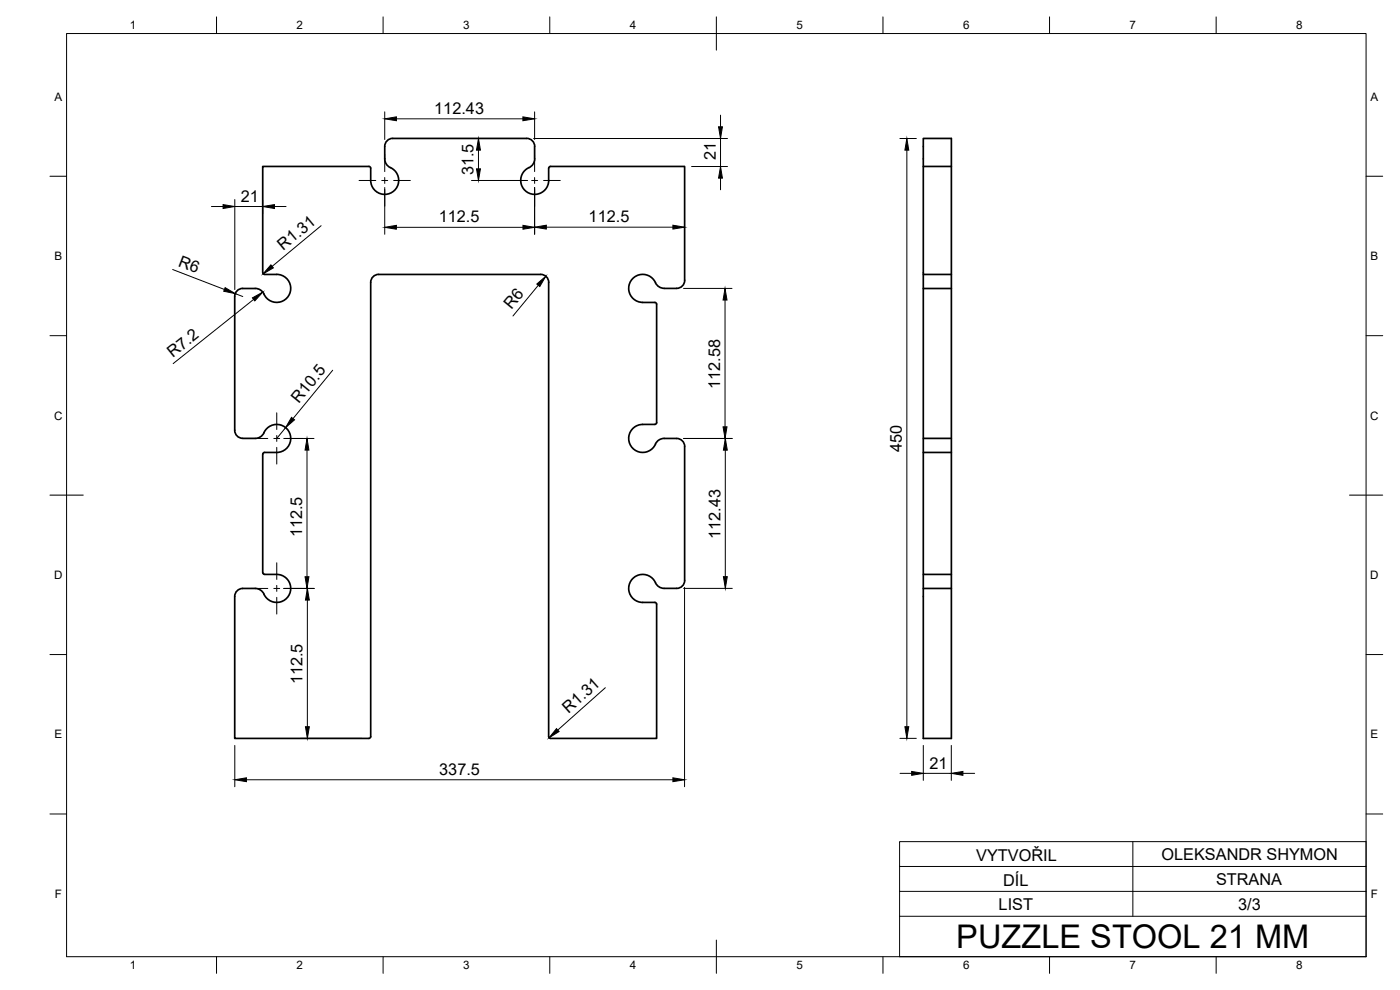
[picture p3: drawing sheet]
<svg xmlns="http://www.w3.org/2000/svg" width="420mm" height="297mm" viewBox="0 0 420 297" stroke-linecap="round" stroke-linejoin="round" font-family="sans-serif">
<!-- layer: Visible -->
<g fill="none" stroke="#000" stroke-width=".51">
<path d="M117.9 41.5h40.2M117.9 41.5a2.4 2.4 0 0 0-2.4 2.4v4.3l.4 1 .8 .8a4.2 4.2 0 0 1 2.9 4.9 4.2 4.2 0 0 1-4.5 3.4 4.2 4.2 0 0 1-3.8-4.2v-3.6l-.6-.6h-31.9v31.9l.6 .5M158.1 41.5a2.4 2.4 0 0 1 2.4 2.4M160.4 43.9v3.8M160.5 47.7l-.2 1-1.1 1.3a4.2 4.2 0 0 0-2.9 4.8 4.2 4.2 0 0 0 4.5 3.5 4.2 4.2 0 0 0 3.9-4.2v-3.6l.5-.6h40.3v34.2M277.1 49.9v-8.4h8.4v180.1h-8.4v-45h8.4M285.5 49.9h-8.4v32.4h8.4M72.8 86.6h3.8M72.8 86.5a2.4 2.4 0 0 0-2.4 2.4M79.4 82.3h3.6M83 82.3a4.2 4.2 0 0 1 4.2 3.9 4.2 4.2 0 0 1-3.4 4.5 4.2 4.2 0 0 1-4.8-2.9l-1.3-1.1-1.1-.2M113.6 82.3h48.7"/>
<path d="M113.7 82.3a2.4 2.4 0 0 0-2.4 2.4v136.3l-.3 .5-40.6 .1v-42.6a2.4 2.4 0 0 1 2.4-2.4h4.3l1.1 .4 .8 .8a4.2 4.2 0 0 0 4.8 2.9 4.2 4.2 0 0 0 3.4-4.5 4.2 4.2 0 0 0-4.2-3.9h-3.6l-.6-.5 .1-35.5 .5-.6a8.6 8.6 0 0 0 5.8-.5 4.2 4.2 0 0 0 .4-7 4.2 4.2 0 0 0-6.6 2.1l-.8 .8-1.1 .4h-4.3a2.4 2.4 0 0 1-2.4-2.4v-40.2M162.3 82.3a2.4 2.4 0 0 1 2.4 2.4v136.3l.2 .5 32.2 .1v-40.3l-.6-.6M192.9 90.7h3.6M196.5 90.7l.6 .6M197.1 91.3v35.5l-.6 .5M205.5 84.1a2.43 2.43 0 0 1-2.4 2.4h-4.3l-1-.4-.8-.8a4.2 4.2 0 0 0-4.9-2.9 4.2 4.2 0 0 0-3.4 4.5 4.2 4.2 0 0 0 4.2 3.8M277.1 82.3v4.3M285.5 86.6h-8.4v44.9h8.4M196.5 127.3a8.6 8.6 0 0 0-5.8 .6 4.2 4.2 0 0 0-.4 7 4.2 4.2 0 0 0 6.7-2.1l.8-.8 1-.4h4.3a2.4 2.4 0 0 1 2.4 2.4M205.5 134v40.1M277.1 131.5v4.2M285.5 135.7h-8.4v36.6h8.4"/>
<path d="M205.5 174.1a2.4 2.4 0 0 1-2.4 2.4h-4.3l-1-.4-.8-.8a4.2 4.2 0 0 0-4.9-2.9 4.2 4.2 0 0 0-3.4 4.5 4.2 4.2 0 0 0 4.2 3.8h3.6M277.1 172.3v4.3"/>
</g>
<!-- layer: BORDER -->
<g fill="none" stroke="#000" stroke-width=".3">
<path d="M20 10.1h390v276.9h-390zM65 5.1v5M115 5.1v5M165 5.1v5M215 5.1v10M265 5.1v5M315 5.1v5M365 5.1v5M15 52.9h5M410 52.9h5M15 100.7h5M410 100.7h5"/>
<path d="M15 148.6h10M405 148.6h10M15 196.4h5M410 196.4h5M15 244.2h5M410 244.2h5M65 287v5M115 287v5M165 287v5M215 282.1v9.9M265 287v5M315 287v5"/>
<path d="M365 287v5"/>
</g>
<!-- layer: FD_Dimensions -->
<g fill="none" stroke="#000" stroke-width=".3">
<path d="M115.5 33.6v8.3M119 35.7h37.9M160.4 33.6v8.3M216.2 34.6v3.4M70.5 59.9v27M115.5 56.2v14.1M141.5 41.6h.3M141.5 54.2h16.8M143.6 45v5.7M160.1 41.6h58.2M160.4 56.2v14.1M207.6 50h10.7"/>
<path d="M216.2 41.6v8.4M216.2 53.5v3.4M270.1 41.6h4.9M272.2 45v173M63.5 62h3.5M70.5 62h8.3M78.8 60.1v4M82.4 62h3.5M96.4 67.7l-14.7 12.2M119 68.2h38M164 68.2h38M205.4 66.1v.6"/>
<path d="M51.8 80.9l15.6 6M70.6 88.1l2.3 .9M76.1 89.8l-24.1 19.3M161.5 85.6l-7.6 9.2M205.1 86.5h14.6M217.6 90v38.1M99.8 111.1l-11.9 14.5M85.2 131.6h9M85.7 128.3l-2.6 3.3M92.1 135.1v37.9M205.1 131.6h14.7M217.7 135.1v37.9"/>
<path d="M85.2 176.6h9.2M205.1 176.5h14.7M205.4 176.2v59.9M92.2 180.1v37.9M181.7 206.3l-14.3 12.7M70.5 223.7v12.4M74 234h128M90.1 221.5h18.5M270.1 221.5h4.9M270.1 232h3.5M277.1 223.7v10.5M277.1 232h8.4"/>
<path d="M285.5 223.7v10.5M289 232h3.5"/>
</g>
<g fill="#000" stroke="#000" stroke-width=".3">
<path d="M115.5 35.7l3.5-.6v1.1zM156.9 35.1l3.5 .6-3.5 .5zM215.6 38h1.2l-.6 3.6zM143 50.7h1.2l-.6 3.5zM143.6 41.6l.6 3.4h-1.2zM216.2 50l.6 3.5h-1.2zM272.2 41.6l.5 3.4h-1.1zM67 61.4l3.5 .6-3.5 .6zM81.3 79.5l.7 .9-3 1.8zM78.8 62l3.6-.6v1.2zM115.5 68.2l3.5-.6v1.2zM157 67.6l3.4 .6-3.4 .6z"/>
<path d="M160.4 68.2l3.6-.6v1.1zM202 67.6l3.4 .6-3.4 .5zM67.6 86.3l3 1.8-3.5-.7zM75.8 89.4l3-1.7-2.3 2.6zM161.1 85.2l2.7-2.3-1.8 3.1zM217.6 86.5l.6 3.5h-1.2zM87.5 125.2l.9 .8-2.7 2.3zM92.1 131.6l.6 3.5h-1.2zM217 128.1h1.2l-.6 3.5zM217.7 131.6l.6 3.5h-1.2zM91.5 173h1.2l-.6 3.6zM217.1 173h1.2l-.6 3.5z"/>
<path d="M92.2 176.6l.6 3.5h-1.1zM91.7 218h1.1l-.6 3.5zM167 218.6l.8 .9-3 1.9zM271.6 218h1.1l-.5 3.5zM70.5 234l3.5-.6v1.1zM202 233.4l3.4 .6-3.4 .5zM273.6 231.5l3.5 .5-3.5 .6zM285.5 232l3.5-.5v1.1z"/>
</g>
<!-- layer: Smart Centers -->
<g fill="none" stroke="#000" stroke-width=".3">
<path d="M107.8 54.2h5M114.6 54.2h1.8M115.5 46.4v5.1M115.5 53.3v1.7M115.5 56.8v5.1M118.1 54.2h5M152.8 54.2h5M159.6 54.2h1.8M160.4 46.4v5.1M160.4 53.3v1.7M160.4 56.8v5.1M163.1 54.2h5"/>
<path d="M75.4 131.6h5M82.2 131.6h1.7M83.1 123.9v5M83.1 130.6v1.8M83.1 134.2v5M85.7 131.6h5.1M75.4 176.6h5M82.2 176.6h1.7M83.1 168.9v5M83.1 175.6v1.8M83.1 179.2v5M85.7 176.6h5.1"/>
</g>
<!-- layer: Custom Tables -->
<path d="M270 252.5h140v34.5h-140zM270 260h140M340 252.5v22.4M270 274.9h140M270 267.4h140" fill="none" stroke="#000" stroke-width=".3"/>
<text font-size="9.8" x="287" y="284.5">PUZZLE STOOL 21 MM</text>
<g font-size="4.9">
<text x="130.3" y="34.2">112.43</text>
<text x="142.1" y="52.6" transform="rotate(-90 142.1 52.6)">31.5</text>
<text x="214.8" y="48.1" transform="rotate(-90 214.8 48.1)">21</text>
<text x="72.3" y="60.6">21</text>
<text x="131.7" y="66.7">112.5</text>
<text x="176.7" y="66.7">112.5</text>
<text x="85" y="75.3" transform="rotate(-40 85 75.3)">R1.31</text>
<text x="53.3" y="79.9" transform="rotate(21 53.3 79.9)">R6</text>
<text x="153.5" y="93.1" transform="rotate(-50 153.5 93.1)">R6</text>
<text x="51.9" y="107.4" transform="rotate(-39 51.9 107.4)">R7.2</text>
<text x="216.1" y="116.7" transform="rotate(-90 216.1 116.7)">112.58</text>
<text x="89.7" y="121.2" transform="rotate(-51 89.7 121.2)">R10.5</text>
<text x="270.7" y="135.5" transform="rotate(-90 270.7 135.5)">450</text>
<text x="90.7" y="161.2" transform="rotate(-90 90.7 161.2)">112.5</text>
<text x="216.2" y="161.7" transform="rotate(-90 216.2 161.7)">112.43</text>
<text x="90.8" y="205.3" transform="rotate(-90 90.8 205.3)">112.5</text>
<text x="170.6" y="214.3" transform="rotate(-42 170.6 214.3)">R1.31</text>
<text x="131.8" y="232.5">337.5</text>
<text x="279" y="230.6">21</text>
<text x="293" y="258.4">VYTVOŘIL</text>
<text x="348.6" y="258">OLEKSANDR SHYMON</text>
<text x="301.1" y="265.9">DÍL</text>
<text x="365" y="265.5">STRANA</text>
<text x="299.7" y="272.9">LIST</text>
<text x="371.6" y="272.9">3/3</text>
</g>
<g font-size="3.5">
<text x="39" y="8.8">1</text>
<text x="89" y="8.8">2</text>
<text x="139" y="8.8">3</text>
<text x="189" y="8.8">4</text>
<text x="239" y="8.8">5</text>
<text x="289" y="8.8">6</text>
<text x="339" y="8.8">7</text>
<text x="389" y="8.8">8</text>
<text x="16.3" y="30.2">A</text>
<text x="411.3" y="30.2">A</text>
<text x="16.3" y="78">B</text>
<text x="411.3" y="78">B</text>
<text x="16.2" y="125.9">C</text>
<text x="411.2" y="125.9">C</text>
<text x="16.2" y="173.7">D</text>
<text x="411.2" y="173.7">D</text>
<text x="16.3" y="221.6">E</text>
<text x="411.3" y="221.6">E</text>
<text x="16.4" y="269.4">F</text>
<text x="411.4" y="269.4">F</text>
<text x="39" y="290.8">1</text>
<text x="89" y="290.8">2</text>
<text x="139" y="290.8">3</text>
<text x="189" y="290.8">4</text>
<text x="239" y="290.8">5</text>
<text x="289" y="290.8">6</text>
<text x="339" y="290.8">7</text>
<text x="389" y="290.8">8</text>
</g>
</svg>
